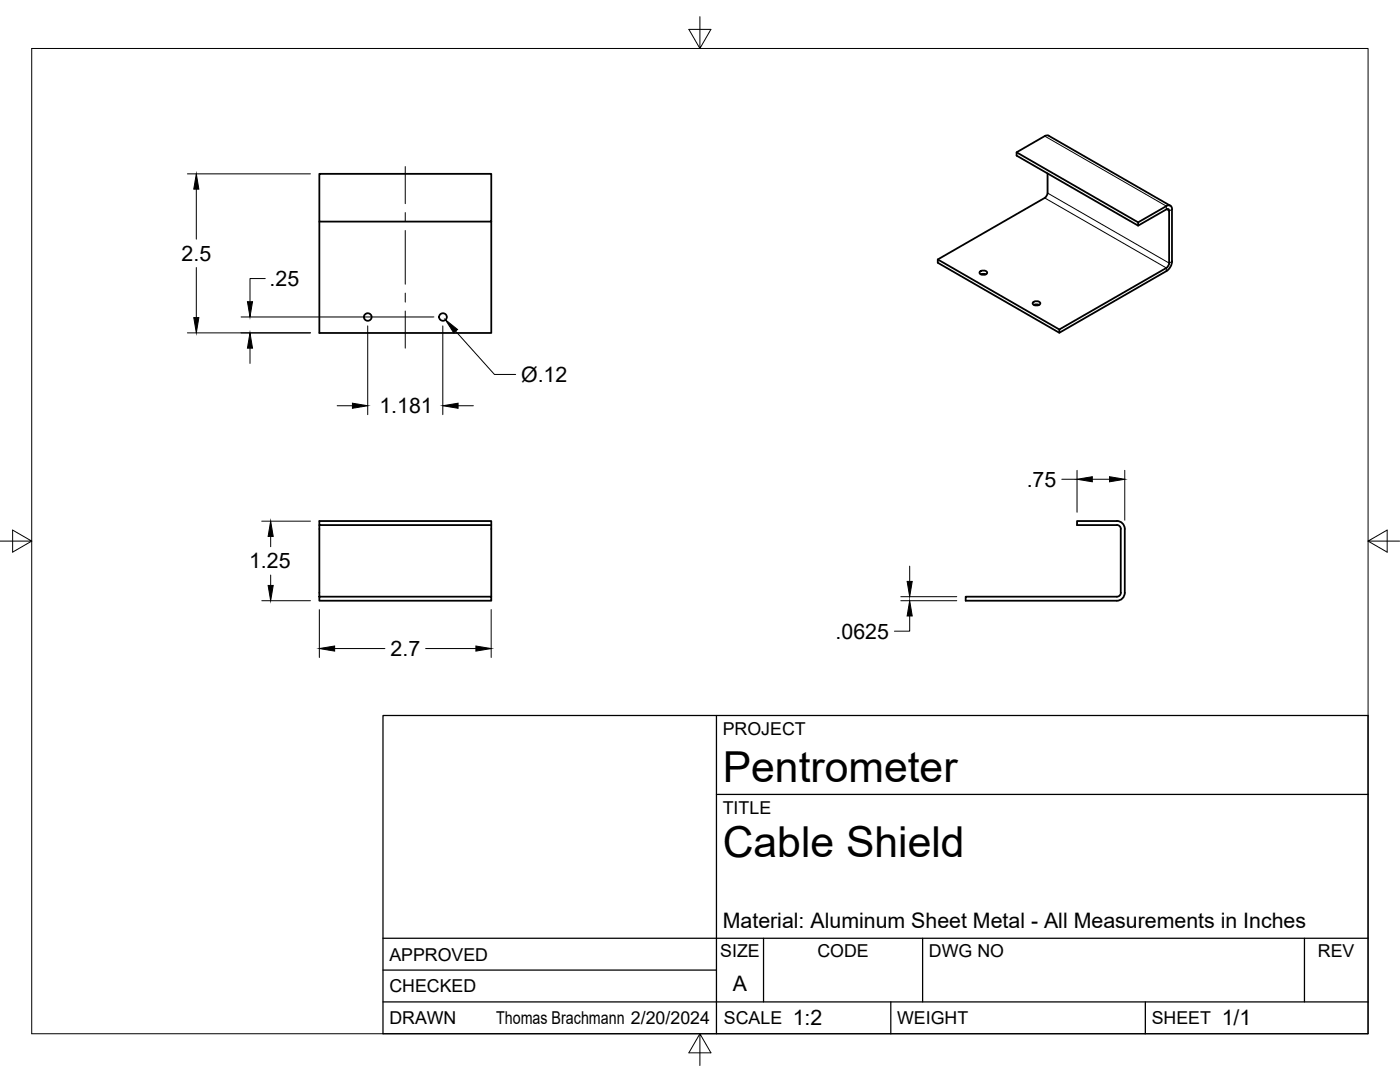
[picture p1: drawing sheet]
<svg xmlns="http://www.w3.org/2000/svg" width="279mm" height="216mm" viewBox="0 0 279 216" stroke-linecap="round" stroke-linejoin="round" font-family="sans-serif">
<!-- layer: Visible -->
<g fill="none" stroke="#000" stroke-width=".36">
<path d="M63.7 34.7h34.3v9.5h-34.3zM202.9 30.4l24.2 14M208.5 39.5l-21.3 12.3v.6l24.2 14 21.4-12.3M209.1 34.6v3.9l-.2 .6-.4 .4M63.7 44.2v22.2h34.3v-22.2M187.2 51.8l24.2 13.9M195.5 54.3a1.02 1.02 0 0 1 1.5 0 .79 .79 0 0 1-.8 .5 .79 .79 0 0 1-.7-.5zM195.7 54.7l.5-.1 .6 .1M232.8 41.1l-5.7 3.3v.6M232.8 53.5l-21.4 12.2v.7M232.8 41.1a.69 .69 0 0 1 .8-.1 .69 .69 0 0 1 .3 .8v10.4M232.8 41.8l.4-.1 .1 .4"/>
<path d="M233.3 42.1v10.4M233.3 52.5l-.1 .5-.4 .4M233.6 41l-24.3-13.9-.8 .1-5.6 3.2v.7l24.2 13.9 5.7-3.2M233.9 52.1a2.49 2.49 0 0 1-1.1 2M206.1 60.4a1.02 1.02 0 0 1 1.5 0 .79 .79 0 0 1-.7 .6 .79 .79 0 0 1-.8-.6zM206.3 60.8l.6-.1 .5 .1M63.7 104.8v15.1h34.3v-.8h-34.3M98 104.8v-.8h-34.3v.8h34.3v14.3M222.9 104h-8v.8h8a.79 .79 0 0 1 .8 .7M222.9 103.9a1.59 1.59 0 0 1 1.6 1.6M223.7 105.6v12.7M223.7 118.3a.79 .79 0 0 1-.8 .8h-30.2v.8h30.2a1.59 1.59 0 0 0 1.6-1.6"/>
<path d="M224.5 105.6v12.7"/>
<circle cx="73.4" cy="63.3" r=".76"/>
<circle cx="88.4" cy="63.3" r=".76"/>
</g>
<!-- layer: Visible Narrow -->
<path d="M208.5 27.2l24.3 13.9v.7l.5 .3 .6-.3M208.5 39.5l24.3 14v.6M209.1 38.5l24.2 14 .6-.3" fill="none" stroke="#000" stroke-width=".2"/>
<!-- layer: Border -->
<path d="M6.3 9.7h266.7v196.6h-266.7zM139.7 3.3v6.4l2.2-3.8h-4.4l2.2 3.8M0 108h6.3l-3.8-2.2v4.4l3.8-2.2M273 108l3.8 2.2v-4.4l-3.8 2.2h6.4M139.7 206.3l-2.2 3.8h4.4l-2.2-3.8v6.3" fill="none" stroke="#000" stroke-width=".2"/>
<!-- layer: Titleblock -->
<path d="M76.4 142.8h196.6v63.5h-196.6zM143 158.5h130M143 142.8v63.5M76.4 199.9h196.6M76.4 193.6h66.6M76.4 187.2h196.6M152.4 187.2v12.7M177.8 199.9v6.4M184.1 187.2v12.7M228.6 199.9v6.4M260.3 187.2v12.7" fill="none" stroke="#000" stroke-width=".25"/>
<!-- layer: FD_Dimensions -->
<g fill="none" stroke="#000" stroke-width=".2">
<path d="M37.4 34.7h24.6M39.2 37.7v10M39.2 53.4v10M52.9 55.6h-3v4.6M37.4 66.4h24.6M48.1 63.2h38.5M49.9 69.5v3M73.4 65v17.7M88.4 65v17.7M90.9 66.1l7.8 8.6h4.2M67.3 81h3M91.4 81h3.1"/>
<path d="M211.9 95.6h3M214.9 93.9v8.3M218 95.6h3.4M224.5 93.9v9.9M52.2 119.9h9.8M52.2 104h9.8M54 107v2.1M54 114.7v2.1M179.8 119.9h11.1M179.8 119.1h11.1M181.5 113v3M63.7 121.6v9.6"/>
<path d="M66.8 129.4h10M84.9 129.4h10.1M98 121.6v9.6M181.5 122.9v3h-3"/>
</g>
<g fill="#000" stroke="#000" stroke-width=".2">
<path d="M39.2 34.7l.5 3h-1zM38.7 63.4h1l-.5 3zM49.9 66.4l.5 3.1h-1zM49.4 60.2h1l-.5 3zM88.9 63.8l2.4 1.9-.7 .7zM70.3 80.5l3.1 .5-3.1 .5zM88.4 81l3-.5v1zM214.9 95.6l3.1-.5v1zM221.4 95.1l3.1 .5-3.1 .5zM53.5 116.8h1l-.5 3.1zM54 104l.5 3h-1zM181 116h1.1l-.6 3.1z"/>
<path d="M63.7 129.4l3.1-.5v1zM95 128.9l3 .5-3 .5zM181.5 119.9l.6 3h-1.1z"/>
</g>
<!-- layer: Smart Centers -->
<path d="M80.9 33.2v7.4M80.9 42.4v1.8M80.9 46v10.7M80.9 58.5v1.8M80.9 62.1v7.4" fill="none" stroke="#000" stroke-width=".2"/>
<g font-size="8.5">
<text x="144.3" y="156">Pentrometer</text>
<text x="144.3" y="171">Cable Shield</text>
</g>
<g font-size="4.3">
<text x="36.2" y="52">2.5</text>
<text x="53.8" y="57.1">.25</text>
<text x="104" y="76.2">Ø.12</text>
<text x="75.7" y="82.5">1.181</text>
<text x="204.9" y="97.1">.75</text>
<text x="49.7" y="113.4">1.25</text>
<text x="78" y="130.9">2.7</text>
<text x="166.8" y="127.4">.0625</text>
<text x="144.3" y="185.2">Material: Aluminum Sheet Metal - All Measurements in Inches</text>
<text x="146.3" y="197.7">A</text>
<text x="158.2" y="204.6">1:2</text>
<text x="243.8" y="204.6">1/1</text>
</g>
<g font-size="3.5">
<text x="144.3" y="146.6">PROJECT</text>
<text x="144.3" y="162.3">TITLE</text>
<text x="77.7" y="191.7">APPROVED</text>
<text x="143.7" y="191">SIZE</text>
<text x="163.1" y="191">CODE</text>
<text x="185.4" y="191">DWG NO</text>
<text x="263" y="191">REV</text>
<text x="77.7" y="198">CHECKED</text>
<text x="77.7" y="204.4">DRAWN</text>
<text x="99" y="204.4">Thomas Brachmann 2/20/2024</text>
<text x="144.5" y="204.4">SCALE</text>
<text x="179" y="204.4">WEIGHT</text>
<text x="229.8" y="204.4">SHEET</text>
</g>
</svg>
